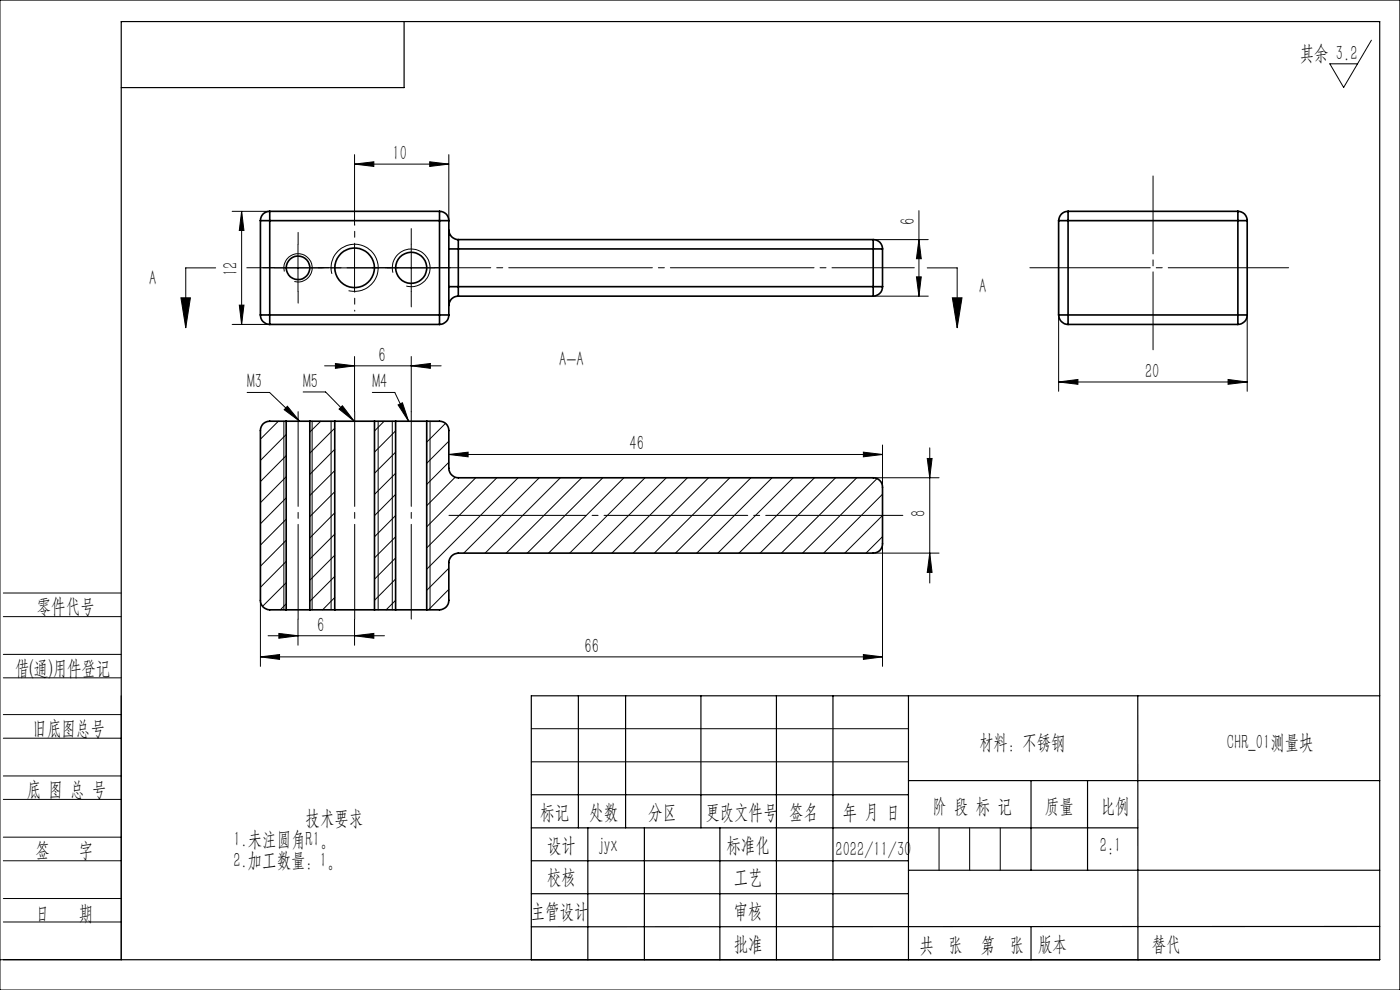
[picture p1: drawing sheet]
<svg xmlns="http://www.w3.org/2000/svg" width="297mm" height="210mm" viewBox="0 0 297 210" stroke-linecap="round" stroke-linejoin="round" font-family="sans-serif">
<g fill="none" stroke="#000" stroke-width=".21">
<path d="M0 0h297v210h-297zM290.9 8.5l-5.9 10-2.9-5h5.9M75.2 34.8l4.1-.5v1zM75.2 32.8v14.8M75.2 34.8h20M91.2 34.3l4 .5-4 .5zM95.2 32.8v14M45.8 56.8h-6.4v12.7M49.2 44.8h8M51.3 44.8v24M51.3 44.8l.5 4.1h-1zM58.2 56.8h10"/>
<path d="M60.3 57.6a2.99 2.99 0 0 1 2.7-3.8 2.99 2.99 0 0 1 3.2 3.3 2.99 2.99 0 0 1-3.8 2.6M63.2 51.8v10M70.2 56.8h10M70.4 58.1a5 5 0 0 1 4.4-6.3 5 5 0 0 1 5.4 5.5 5 5 0 0 1-6.3 4.4M75.2 51.8v10M82.2 56.8h10M83.4 57.8a4 4 0 0 1 3.5-5 4 4 0 0 1 4.3 4.4 4 4 0 0 1-5 3.5M87.2 51.8v10M185.2 50.8h11.7M194.4 58.7h1l-.5 4.1zM194.9 50.8l.5 4.1h-1zM194.9 44.7v18.1"/>
<path d="M196.7 56.8h6.4v12.7M224.6 59.3v23.7M38.4 63.2h2l-1 6.3zM49.2 68.8h8M50.8 64.7h1l-.5 4.1zM68.9 77.6h24.7M71.2 77.1l4 .5-4 .5zM75.2 75.6v11.7M87.2 77.6l4.1-.5v1zM87.2 75.6v11.7M185.2 62.8h11.7M202 63.2h2.1l-1 6.3z"/>
<path d="M264.6 66.8v16.2M52.4 83.2h4.8l6.4 6.2M59.1 89.4l-3.9 3.8M60.2 89.4v40M60.7 92.2l-5.5 5.5M60.7 96.7l-5.5 5.5M61 86.2l2.6 3.2-3.3-2.5zM64.3 83.1h4.8l6 6.3M66.2 89.4v40M68.1 89.4l-2.4 2.2M70.2 89.4v40M71 90.8l-5.3 5.3"/>
<path d="M71 95.3l-5.3 5.3M71 99.8l-5.3 5.3M71.9 86.8l.7-.7 2.5 3.3zM79 83.2h4.7l3 6.2M80.2 89.4v40M81.5 89.4l-2.1 2M83.2 89.4v40M83.9 91.4l-4.5 4.5M83.9 95.9l-4.5 4.5M84.5 85.9l.9-.5 1.3 4zM91.2 89.4v40M94.5 89.8l-4 4"/>
<path d="M95.2 93.6l-4.7 4.7M95.2 98.1l-4.7 4.7M95.2 96.4l4.1-.5v1zM95.2 96.4h92M183.2 95.9l4 .5-4 .5zM187.2 94.4v9M196.7 97.3h1l-.5 4zM197.2 95v28.7M224.6 81l4.1-.5v1zM224.6 81h40M260.5 80.5l4.1 .5-4.1 .5zM60.7 101.1l-5.5 5.5"/>
<path d="M60.7 105.6l-5.5 5.5M60.7 110.1l-5.5 5.5M60.7 114.6l-5.5 5.5M60.7 119.1l-5.5 5.5M71 113.3l-5.3 5.3M71 104.3l-5.3 5.3M71 108.8l-5.3 5.3M71 117.8l-5.3 5.3M83.9 100.4l-4.5 4.5M83.9 104.9l-4.5 4.5M83.9 109.4l-4.5 4.5M83.9 113.9l-4.5 4.4"/>
<path d="M83.9 118.3l-4.5 4.6M96.6 101.2l-6.1 6.1M100.9 101.3l-10.4 10.5M105.4 101.3l-14.9 14.9M109.9 101.3l-19.4 19.4M114.4 101.3l-16 16M118.9 101.3l-16 16M123.4 101.3l-16 16M127.9 101.3l-16 16M132.4 101.3l-16 16M136.8 101.3l-15.9 16M141.4 101.3l-16.1 16"/>
<path d="M145.8 101.3l-16 16M150.3 101.3l-16 16M154.8 101.3l-16 16M159.3 101.3l-16 16M163.8 101.3l-16 16M168.3 101.3l-16 16M172.8 101.3l-16 16M177.3 101.3l-16 16M181.8 101.3l-16 16M185.2 101.3h14M185.2 117.3h14M186.1 101.5l-15.8 15.8"/>
<path d="M187.2 115.3v26M187.2 104.8l-12.5 12.5M187.2 109.4l-8 7.9M187.2 113.8l-3.5 3.5M197.2 117.3l.5 4.1h-1zM.7 138.8h25M.7 125.8h25M.7 130.8h25M55.2 139.3l4.1-.5v1.1zM55.2 127.3v14M55.2 139.3h132M56.9 134.9h24.7"/>
<path d="M59.2 134.4l4 .5-4 .5zM60.7 123.6l-5 5M60.7 128.1l-1.2 1.3M63.2 131.3v5.6M71 122.3l-5.3 5.3M71 126.7l-2.6 2.7M75.2 134.9l4.1-.5v1zM75.2 131.3v5.6M83.9 122.8l-4.5 4.5M83.9 127.3l-2 2.1M95.2 120.5l-4.7 4.7M95.2 125l-4.3 4.4"/>
<path d="M183.2 138.8l4 .5-4 .6zM.7 143.8h25M.7 156.6h25M.7 151.6h25M25.7 147.6v56h-25.7M112.7 154.6h80M.7 169.6h25M.7 164.6h25M.7 177.6h25M112.7 161.6h80M199.2 175.6v9M205.7 175.6v9"/>
<path d="M212.2 175.6v9M.7 182.6h25M.7 190.6h25M.7 195.6h25M241.4 203.6h.1"/>
</g>
<path d="M273.4 56.8h-54.9" fill="none" stroke="#000" stroke-width=".21" stroke-dasharray="30.5 1.3 1.3 1.3" stroke-dashoffset="4.9"/>
<path d="M244.6 74.2v-36.9" fill="none" stroke="#000" stroke-width=".21" stroke-dasharray="30.5 1.3 1.3 1.3" stroke-dashoffset="13.9"/>
<path d="M52.4 56.8h141.6" fill="none" stroke="#000" stroke-width=".21" stroke-dasharray="30.5 1.3 1.3 1.3" stroke-dashoffset="13"/>
<path d="M63.2 87.3v44M75.2 87.3v44M87.2 87.3v44" fill="none" stroke="#000" stroke-width=".21" stroke-dasharray="30.5 1.3 1.3 1.3" stroke-dashoffset="10.4"/>
<path d="M191.5 109.3h-96.3" fill="none" stroke="#000" stroke-width=".21" stroke-dasharray="30.5 1.3 1.3 1.3" stroke-dashoffset="1.4"/>
<g fill="none" stroke="#000" stroke-width=".25">
<path d="M25.7 4.6h267v199h-267zM85.7 4.6v14h-60M122.7 147.6v28M132.7 147.6v28M148.7 147.6v28M164.7 147.6v56M176.7 147.6v56M192.7 147.6v56M241.4 147.6v56M292.7 147.6h-180v56M112.7 175.6h128.7M112.7 168.6h80"/>
<path d="M124.7 175.6v28M136.7 175.6v28M152.7 175.6v28M192.7 165.6h100M218.7 165.6v19M230.7 165.6v19M112.7 182.6h80M112.7 189.6h80M192.7 184.6h100M218.7 196.6v7M292.7 196.5l-180 .1"/>
</g>
<path d="M70.2 56.8h-4.2M75.2 51.8v-4.2M80.2 56.8h4.2M75.2 61.8v4.2" fill="none" stroke="#000" stroke-width=".21" stroke-dasharray="30.5 1.3 1.3 1.3" stroke-dashoffset="30.3"/>
<path d="M58.2 56.8h-2.5M63.2 51.8v-2.5M68.2 56.8h2.5M82.2 56.8h-3.3M87.2 51.8v-3.3M92.2 56.8h3.3M63.2 61.8v2.5M87.2 61.8v3.3" fill="none" stroke="#000" stroke-width=".21" stroke-dasharray="30.5 1.3 1.3 1.3"/>
<g fill="#000">
<path d="M75.2 34.8l4.1-.5v1zM91.2 34.3l4 .5-4 .5z"/>
<path d="M51.3 44.8l.5 4.1h-1zM50.8 64.7h1l-.5 4.1zM194.9 50.8l.5 4.1h-1zM194.4 58.7h1l-.5 4.1z"/>
<path d="M202 63.2h2.1l-1 6.3zM38.4 63.2h2l-1 6.3z"/>
<path d="M61 86.2l-.7 .7 3.3 2.5zM72.6 86.1l-.7 .7 3.2 2.6zM84.5 85.9l2.2 3.5-1.3-4z"/>
<path d="M183.2 95.9l4 .5-4 .5zM95.2 96.4l4.1-.5v1zM75.2 134.9l4.1-.5v1zM59.2 134.4l4 .5-4 .5zM87.2 77.6l4.1-.5v1zM71.2 77.1l4 .5-4 .5z"/>
<path d="M260.5 80.5l4.1 .5-4.1 .5zM224.6 81l4.1-.5v1z"/>
<path d="M196.7 97.3h1l-.5 4zM197.2 117.3l.5 4.1h-1z"/>
<path d="M55.2 139.3l4.1-.5v1.1zM183.2 138.8l4 .5-4 .6z"/>
</g>
<g fill="none" stroke="#000" stroke-width=".35">
<path d="M55.2 46.8h2M55.2 46.8v20M57.2 44.8a1.93 1.93 0 0 0-2 2M57.2 44.8v2M57.2 44.8h36M57.2 46.8h36M57.2 46.8v20M93.2 44.8a1.93 1.93 0 0 1 2 2M93.2 46.8h2M93.2 44.8v2M93.2 46.8v20M95.2 48.8a2.05 2.05 0 0 0 2 2"/>
<path d="M95.2 52.8h2M95.2 46.8v20M97.2 50.8v2M97.2 52.8v8M97.2 50.8h88M97.2 52.8h88M185.2 50.8v2M185.2 50.8a1.93 1.93 0 0 1 2 2M185.2 52.8h2M185.2 52.8v8M187.2 52.8v8M224.6 46.8h2"/>
<path d="M224.6 46.8v20M226.6 44.8a1.99 1.99 0 0 0-2 2M226.6 44.8v2M226.6 44.8h36M226.6 46.8h36M226.6 46.8v20M262.6 44.8v2M262.6 46.8h2M262.6 44.8a1.93 1.93 0 0 1 2 2M262.6 46.8v20M264.6 46.8v20M55.2 66.8h2"/>
<path d="M55.2 66.8a1.99 1.99 0 0 0 2 2M57.2 66.8v2M57.2 66.8h36M57.2 68.8h36M93.2 66.8h2M93.2 66.8v2M95.2 66.8a1.99 1.99 0 0 1-2 2M95.2 60.8h2M97.2 60.8v2M97.2 62.8a1.99 1.99 0 0 0-2 2M97.2 60.8h88M97.2 62.8h88"/>
<path d="M185.2 60.8h2M185.2 60.8v2M187.2 60.8a1.99 1.99 0 0 1-2 2M224.6 66.8h2M224.6 66.8a2.05 2.05 0 0 0 2 2M226.6 66.8v2M226.6 66.8h36M226.6 68.8h36M262.6 66.8v2M262.6 66.8h2M264.6 66.8a1.99 1.99 0 0 1-2 2M60.7 89.4h5"/>
<path d="M60.7 89.4h-3.5a1.93 1.93 0 0 0-2 1.9v36a1.99 1.99 0 0 0 2 2.1h3.5M60.7 89.4v40M65.7 89.4h5.3M65.7 89.4v40M71 89.4h8.4M71 89.4v40M79.4 89.4h4.5M79.4 89.4v40M83.9 89.4h6.6M83.9 89.4v40M90.5 89.4h2.7a1.93 1.93 0 0 1 2 1.9v8a2.05 2.05 0 0 0 2 2h88a1.99 1.99 0 0 1 2 2.1v11.9a1.93 1.93 0 0 1-2 2h-88a2.05 2.05 0 0 0-2 2v8a1.99 1.99 0 0 1-2 2.1h-2.7M90.5 89.4v40"/>
<path d="M60.7 129.4h5M65.7 129.4h5.3M71 129.4h8.4M79.4 129.4h4.5M83.9 129.4h6.6"/>
<circle cx="63.2" cy="56.8" r="2.51"/>
<circle cx="75.2" cy="56.8" r="4.2"/>
<circle cx="87.2" cy="56.8" r="3.3"/>
</g>
<g font-size="4.4">
<text x="275.8" y="12.6">其余 3.2</text>
<text x="83.3" y="33.9">10</text>
<text x="194.1" y="47.7" transform="rotate(-90 194.1 47.7)">6</text>
<text x="50.4" y="58.6" transform="rotate(-90 50.4 58.6)">12</text>
<text x="31.6" y="60.4">A</text>
<text x="207.7" y="62.1">A</text>
<text x="80.3" y="76.7">6</text>
<text x="118.6" y="77.6">A-A</text>
<text x="52.4" y="82.4">M3</text>
<text x="64.3" y="82.3">M5</text>
<text x="79" y="82.4">M4</text>
<text x="242.9" y="80.1">20</text>
<text x="133.6" y="95.5">46</text>
<text x="196.4" y="109.7" transform="rotate(-90 196.4 109.7)">8</text>
<text x="7.8" y="130.1">零件代号</text>
<text x="67.3" y="134">6</text>
<text x="3.2" y="143.2">借(通)用件登记</text>
<text x="124" y="138.5">66</text>
<text x="6.9" y="155.8">旧底图总号</text>
<text x="207.7" y="158.9">材料：不锈钢</text>
<text x="260.3" y="158.9">CHR_01测量块</text>
<text x="5.7" y="168.9">底 图 总 号</text>
<text x="114.6" y="173.8">标记</text>
<text x="125" y="173.8">处数</text>
<text x="137.5" y="173.8">分区</text>
<text x="149.6" y="173.8">更改文件号</text>
<text x="167.4" y="173.8">签名</text>
<text x="178.8" y="173.8">年 月 日</text>
<text x="197.9" y="172.4">阶 段 标 记</text>
<text x="221.7" y="172.4">质量</text>
<text x="233.5" y="172.4">比例</text>
<text x="49.5" y="179.5">1.未注圆角R1。</text>
<text x="64.8" y="175">技术要求</text>
<text x="7.5" y="181.9">签</text>
<text x="16.7" y="181.9">字</text>
<text x="49.5" y="184">2.加工数量：1。</text>
<text x="116.1" y="180.7">设计</text>
<text x="127.3" y="180.7">jyx</text>
<text x="154.1" y="180.7">标准化</text>
<text x="177.2" y="181.5">2022/11/30</text>
<text x="233.3" y="180.7">2:1</text>
<text x="116.1" y="187.5">校核</text>
<text x="155.6" y="187.6">工艺</text>
<text x="7.5" y="195.2">日</text>
<text x="16.7" y="195.2">期</text>
<text x="112.6" y="194.8">主管设计</text>
<text x="155.6" y="194.8">审核</text>
<text x="155.7" y="201.7">批准</text>
<text x="195.1" y="201.9">共 张</text>
<text x="208.1" y="201.9">第 张</text>
<text x="220.2" y="201.7">版本</text>
<text x="244.4" y="201.7">替代</text>
</g>
</svg>
